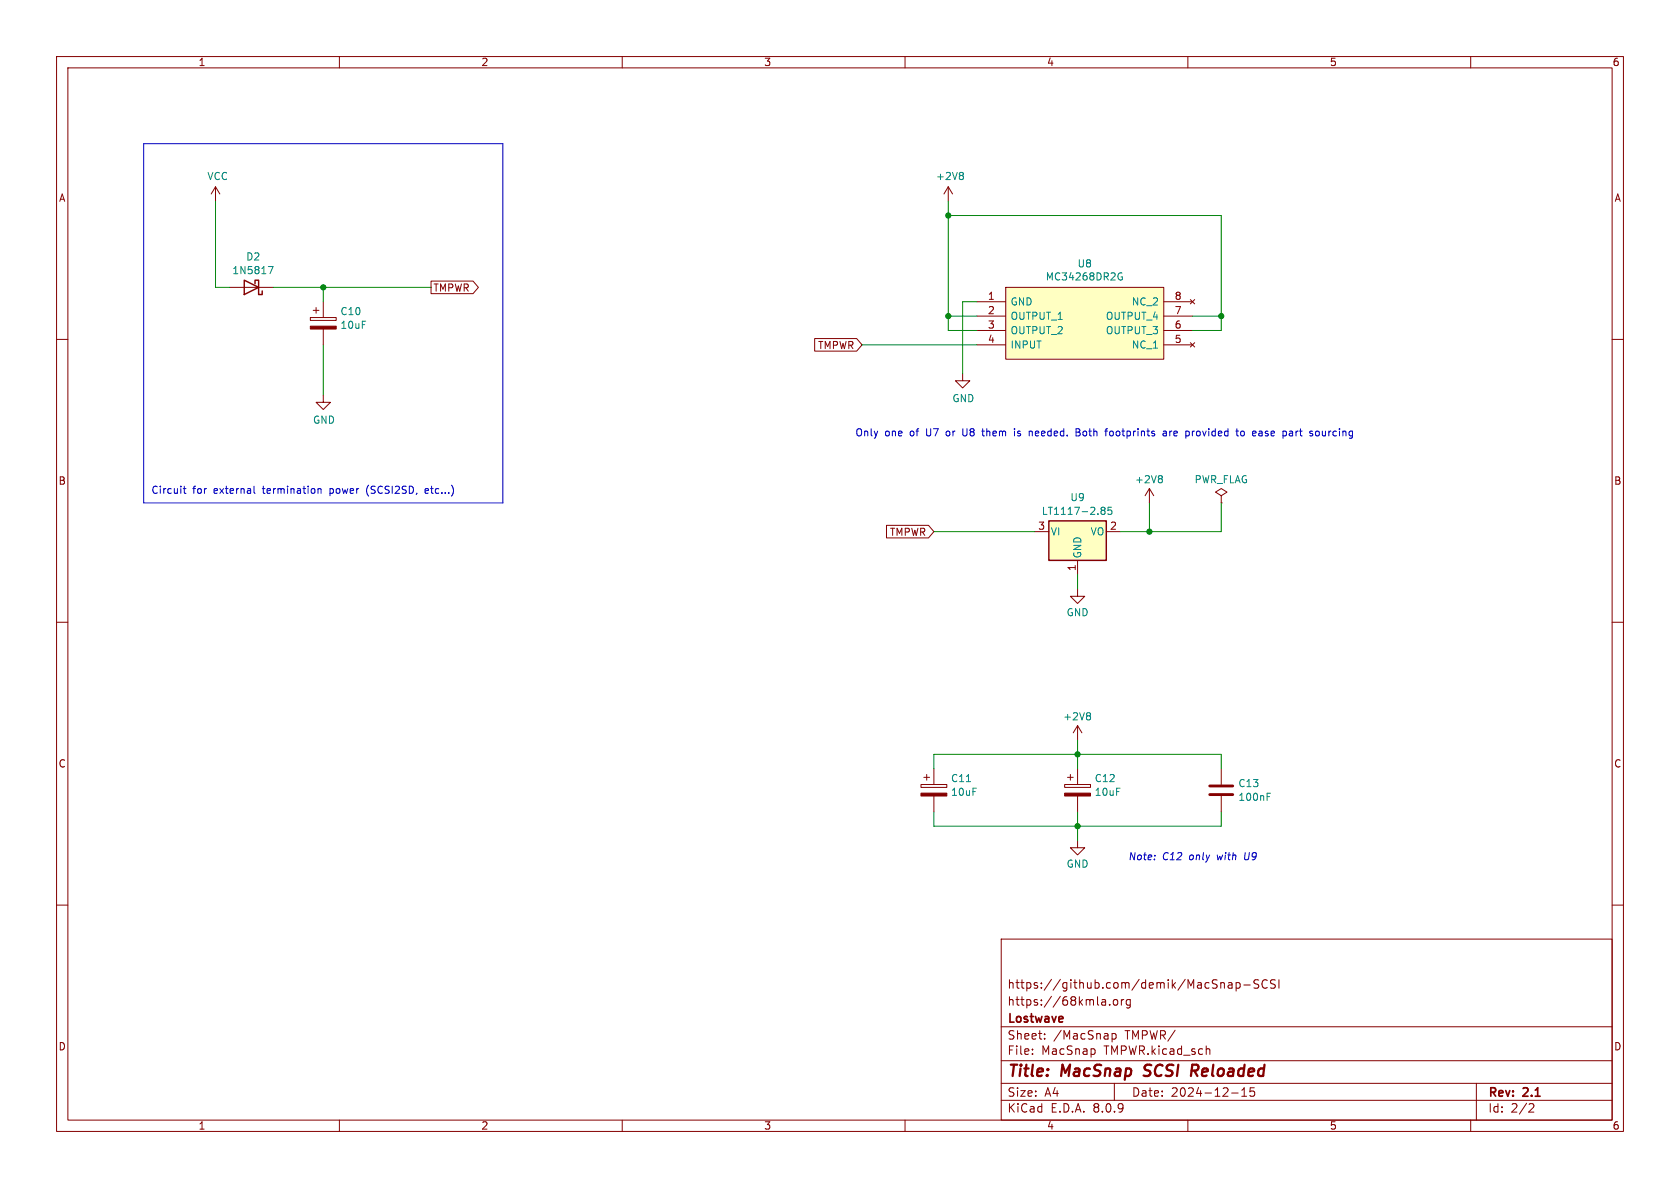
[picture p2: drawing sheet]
<svg xmlns="http://www.w3.org/2000/svg" width="297mm" height="210mm" viewBox="0 0 297 210" stroke-linecap="round" stroke-linejoin="round" font-family="sans-serif">
<g fill="none" stroke="#840000" stroke-width=".18">
<path d="M10 10h277v190h-277zM12 12h273v186h-273zM60 10v2M110 10v2M160 10v2M210 10v2M260 10v2M40.6 50.8h7.7M10 60h2M170.2 66v1.3h1.2l-1.2 1.3-1.3-1.3h1.3M285 60h2M215.9 87.6l1-.6-1-.6-1 .6 1 .6v1.3"/>
<path d="M215.9 88.9h.1M10 110h2M190.5 104.1v1.3h1.3l-1.3 1.3-1.3-1.3h1.3M285 110h2M188.2 138.7h4.6v.5h-4.6zM188.7 137.4h1M189.2 136.9v1M190.5 128.3v2.5M190.5 135.9v2.8M190.5 128.3l-.8 1.2M190.5 128.3l.8 1.2M215.9 135.9v2.8"/>
<path d="M190.5 140.7v2.8M215.9 140.7v2.8M10 160h2M177 166h108v32h-108zM195 176.7h.2l.3 .2v.8M195.5 177.6l-.5 .1M195.5 177.1h-.5M196.2 177.6v.1M196.9 176.8l.2-.1 .4 .1 .1 .6-.1 .2-.4 .1-.2-.1zM198.2 176.7v1M198.7 176.7l-.3 .1-.2 .2M199.8 176.8l-.4-.1-.3 .3v.4l.1 .2h.6"/>
<path d="M199.8 176.7v1.2l-.3 .3-.3-.1M216 173.7h.2l.3 .2v.8M217.2 173.8h.5l.1 .9M217.8 174.1h-.5a.29 .29 0 0 0-.2 .3 .29 .29 0 0 0 .2 .3l.5-.1M218.5 173.8l.5-.1 .2 .3v.4l-.1 .2h-.6M218.5 173.7v1.5M219.9 174.1h1.1M222.5 173.3l-.5-.1-.3 .1v.5l.7 .3 .1 .3-.3 .3-.5-.1M224 173.3a.6 .6 0 0 0-.7 0 .6 .6 0 0 0-.2 .8 .56 .56 0 0 0 .3 .5 .56 .56 0 0 0 .6 0M225.5 173.3l-.6-.1-.2 .1v.5l.6 .3 .2 .3-.3 .3-.6-.1M226.1 173.2v1.5M285 160h2"/>
<path d="M60 198v2M110 198v2M160 198v2M177 194.5h108M177 191.5h108M177 187.5h108M177 181.5h108M182.5 186.3v.1M182.5 185.5v.1M184.7 183.6v.1M184.7 182.8v.1M193.5 185.5v.8"/>
<path d="M196.6 182.7v1.5M196.6 182.8l.4-.1 .3 .3v.4l-.1 .2h-.6M197 191.5v3M210 198v2M213.5 185.4h.2l.2 .2v.8M217.7 193.2h1.2M219.5 193.8h.9M219.5 192.7l.5-.4v1.5M221.7 192.3h-.7v.7l.2-.1h.5l.1 .3-.1 .5-.2 .1-.5-.1M260 198v2M261 191.5v6.5M270.5 195.1l.5 .1 .2 .3-1 1.1h1"/>
</g>
<path d="M202.2 190.1l.2 .1M202.5 188.4l-.1 .2v.4M210.8 188.2h.8M211.1 189.3l.6 .9M211.6 189.2l-.9 .1" fill="none" stroke="#840000" stroke-width=".4"/>
<path d="M188.2 140.2h4.6v.5h-4.6z" fill="#840000" stroke="#840000" stroke-width=".18"/>
<path d="M43.2 49.5l2.5 1.3-2.5 1.3zM45.1 50.2v-.7h.6v2.6h.7v-.7" fill="none" stroke="#840000" stroke-width=".25"/>
<path d="M47.4 47.1h.9l-.6 1.3M192.6 126l.2 .2-.2 .3 .2 .3v.2l-.2 .3M224 140.8h.4M224 140.2h.6" fill="none" stroke="#008484" stroke-width=".18"/>
<path d="M213.9 138.9h4M213.9 140.5h4" fill="none" stroke="#840000" stroke-width=".51"/>
<path d="M177.8 50.8h27.9v12.7h-27.9z" fill="#ffffc2"/>
<g fill="none" stroke="#840000" stroke-width=".18">
<path d="M38.1 33l-.8 1.3M38.1 33v2.6M38.1 33l.8 1.3M167.6 33l-.7 1.3M167.6 33v2.6M167.6 33l.8 1.3M172.7 53.3h5.1M172.7 55.9h5.1M172.7 58.4h5.1M177.8 50.8h27.9v12.7h-27.9zM205.7 53.3h5.1M205.7 55.9h5.1"/>
<path d="M205.7 58.4h5.1M210.4 53l.8 .7M211.2 53l-.8 .7M57.1 69.9v1.2h1.3l-1.3 1.3-1.2-1.3h1.2M172.7 61h5.1M205.7 61h5.1M210.4 60.6l.8 .7M211.2 60.6l-.8 .7M203.2 86.4l-.8 1.2M203.2 86.4v2.5M203.2 86.4l.8 1.2M162.8 138.7h4.6v.5h-4.6z"/>
<path d="M163.3 137.4h1M163.8 136.9v1M165.1 135.9v2.8M165.1 140.7v2.8M190.5 148.6v1.3h1.3l-1.3 1.2-1.3-1.2h1.3"/>
</g>
<path d="M170.1 30.5l.2 .2-.2 .3 .2 .3v.2l-.2 .2M198.2 49h.2v.4l-.3 .1-.3-.2M198.4 48.3l-.3-.1-.3 .2M205.3 84.1l.2 .2-.2 .3 .2 .3v.2l-.2 .2M170.9 138.2h.7" fill="none" stroke="#008484" stroke-width=".18"/>
<path d="M162.8 140.2h4.6v.5h-4.6z" fill="#840000" stroke="#840000" stroke-width=".18"/>
<path d="M185.4 92.1h10.2v7h-10.2z" fill="#ffffc2"/>
<path d="M185.4 92.1h10.2v7h-10.2z" fill="none" stroke="#840000" stroke-width=".25"/>
<path d="M54.9 56.1h4.5v.5h-4.5zM55.4 54.9h1M55.9 54.4v1M57.1 53.3v2.8M57.1 58.2v2.8M76.2 49.7h7.4l1 1.1-1 1.1h-7.4zM144 59.8h7.4l1 1.2-1 1.1h-7.4zM156.7 92.9h7.4l1 1.1-1 1.1h-7.4zM182.9 94h2.5M190.5 99.1v2.5M195.6 94h2.5" fill="none" stroke="#840000" stroke-width=".18"/>
<path d="M194.6 90l.3 .2M194.6 89.9l.3-.2h.3l.2 .3-.3 .2M194.9 90.2h.2M194.9 90.2l-.3 .3M195.1 90.2l.3 .3-.1 .3-.4 .1-.3-.2M196.5 89.7h-.6v.6l.1-.2 .5 .1 .1 .2-.1 .4-.2 .1-.4-.1" fill="none" stroke="#008484" stroke-width=".18"/>
<path d="M54.9 57.7h4.5v.5h-4.5z" fill="#840000" stroke="#840000" stroke-width=".18"/>
<g fill="none" stroke="#0000c2" stroke-width=".18">
<path d="M25.4 25.4h63.5v63.5h-63.5zM170.2 75.8v1l.3 .3M173.5 76.2h.5M173.7 75.8v1.1l.3 .2M179.4 75.8v.1M179.4 76.2v.9M182.1 76.2l.4 .2v.7M190.2 75.8h.5l.2 .2-.2 .4 .2 .1 .1 .3-.3 .3h-.5zM190.2 76.4h.5M196.6 76.2l-.3 .1-.1 .2v.4l.4 .2M205.7 76.3h.4l.1 .8M206.2 76.5l-.4 .1-.2 .2 .2 .3 .4-.1"/>
<path d="M206.8 76.2v.9M207 76.2l-.2 .3M210.8 76.2v.9M211.2 76.2l-.4 .3M219.4 76.3l.2-.1 .3 .1 .1 .5-.1 .2-.3 .1-.2-.2zM222.7 76.2l.4 .1v.8M223.1 77l-.4 .1M223.1 76.5l-.4 .1M228.1 76.2l.4 .1v.8M228.5 77l-.4 .1M228.5 76.5l-.4 .1M233 76.2l.2 .3v.3l-.2 .3"/>
<path d="M233.8 76.2v.7l.2 .2M32.4 86.4h.5M32.6 85.9v1.1l.3 .2M44.9 85.9v1.1l.2 .2M56.2 86.5l.2-.1h.3l.1 .8M56.2 86.4v.8M64.9 86.1l-.1 .5 .1 .7M75.2 86.8l.6-.1-.1-.3h-.4l-.1 .2v.6h.5M76.1 86.4h.5M76.3 85.9v1.1l.3 .2M77.6 86.4h-.4l-.2 .2 .1 .6h.5M78.1 87.1v.1"/>
<path d="M78.7 87.1v.1M79.3 87.1v.1M79.8 85.8a1.46 1.46 0 0 1 0 1.9"/>
</g>
<g fill="none" stroke="#008400" stroke-width=".18">
<path d="M38.1 35.6v15.2h2.5M167.6 38.1h48.3v20.3h-5.1M167.6 35.6v22.8h5.1M48.3 50.8h27.9M57.1 50.8v2.5M167.6 55.9h5.1M172.7 53.3h-2.5v12.7M210.8 55.9h5.1M57.1 61v8.9M152.4 61h20.3M165.1 94h17.8M203.2 88.9v5.1"/>
<path d="M215.9 88.9v5.1h-17.8M190.5 101.6v2.5M165.1 135.9v-2.5h50.8v2.5M190.5 130.8v5.1M165.1 143.5v2.6h50.8v-2.6M190.5 143.5v5.1"/>
</g>
<g fill="#008400" stroke="#008400" stroke-width=".18">
<circle cx="167.6" cy="55.9" r=".46"/>
<circle cx="57.1" cy="50.8" r=".46"/>
<circle cx="167.6" cy="38.1" r=".46"/>
<circle cx="190.5" cy="133.4" r=".46"/>
<circle cx="190.5" cy="146.1" r=".46"/>
<circle cx="215.9" cy="55.9" r=".46"/>
<circle cx="203.2" cy="94" r=".46"/>
</g>
<g font-size="2.8" fill="#840000">
<text x="178" y="190.9">Title:</text>
<text x="187.7" y="190.9">MacSnap</text>
<text x="203.1" y="190.9">SCSI</text>
<text x="212.2" y="190.9">Reloaded</text>
</g>
<g font-size="2.1" fill="#840000">
<text x="178" y="178">https://68kmla.org</text>
<text x="178" y="175">https://github.com/demik/MacSnap-SCSI</text>
<text x="178" y="184">Sheet:</text>
<text x="178" y="181.2">Lostwave</text>
<text x="186.2" y="184">/MacSnap</text>
<text x="199" y="184">TMPWR/</text>
<text x="178" y="186.7">File:</text>
<text x="184.1" y="186.7">MacSnap</text>
<text x="195.2" y="186.7">TMPWR.kicad_sch</text>
<text x="178" y="196.9">KiCad</text>
<text x="178" y="194.1">Size:</text>
<text x="184.7" y="194.1">A4</text>
<text x="185.7" y="196.9">E.D.A.</text>
<text x="193.3" y="196.9">8.0.9</text>
<text x="200" y="194.1">Date:</text>
<text x="207" y="194.1">2024-12-15</text>
<text x="263" y="194.3">Rev:</text>
<text x="263" y="196.9">Id:</text>
<text x="267.1" y="196.9">2/2</text>
<text x="269.4" y="194.3">2.1</text>
</g>
<g font-size="1.8" fill="#840000">
<text x="35" y="11.9">1</text>
<text x="85" y="11.9">2</text>
<text x="135" y="11.9">3</text>
<text x="185" y="11.9">4</text>
<text x="235" y="11.9">5</text>
<text x="285" y="11.9">6</text>
<text x="10.3" y="35.9">A</text>
<text x="285.3" y="35.9">A</text>
<text x="76.5" y="51.8">TMPWR</text>
<text x="174.6" y="53.1">1</text>
<text x="207.6" y="53.1">8</text>
<text x="174.6" y="55.6">2</text>
<text x="174.6" y="58.2">3</text>
<text x="207.6" y="58.2">6</text>
<text x="207.6" y="55.6">7</text>
<text x="144.5" y="61.9">TMPWR</text>
<text x="174.6" y="60.7">4</text>
<text x="207.6" y="60.7">5</text>
<text x="10.3" y="85.9">B</text>
<text x="285.3" y="85.9">B</text>
<text x="157.2" y="94.9">TMPWR</text>
<text x="183.4" y="93.7">3</text>
<text x="196.1" y="93.7">2</text>
<text x="190.2" y="101" transform="rotate(-90 190.2 101)">1</text>
<text x="10.3" y="135.9">C</text>
<text x="285.3" y="135.9">C</text>
<text x="10.3" y="185.9">D</text>
<text x="285.3" y="185.9">D</text>
<text x="35" y="199.9">1</text>
<text x="85" y="199.9">2</text>
<text x="135" y="199.9">3</text>
<text x="185" y="199.9">4</text>
<text x="235" y="199.9">5</text>
<text x="285" y="199.9">6</text>
</g>
<g font-size="1.8" fill="#008484">
<text x="36.6" y="32">VCC</text>
<text x="165.4" y="32">+2V8</text>
<text x="43.4" y="46.2">D2</text>
<text x="190.4" y="47.5">U8</text>
<text x="41" y="48.7">1N5817</text>
<text x="184.8" y="49.8">MC34268DR2G</text>
<text x="60.1" y="55.9">C10</text>
<text x="60.1" y="58.3">10uF</text>
<text x="178.6" y="54.2">GND</text>
<text x="178.6" y="56.7">OUTPUT_1</text>
<text x="178.6" y="59.3">OUTPUT_2</text>
<text x="195.4" y="59.3">OUTPUT_3</text>
<text x="195.4" y="56.7">OUTPUT_4</text>
<text x="200" y="54.2">NC_2</text>
<text x="178.6" y="61.8">INPUT</text>
<text x="200" y="61.8">NC_1</text>
<text x="168.3" y="71.3">GND</text>
<text x="55.2" y="75.1">GND</text>
<text x="189.1" y="88.8">U9</text>
<text x="200.6" y="85.6">+2V8</text>
<text x="211.1" y="85.6">PWR_FLAG</text>
<text x="184.1" y="91.2">LT1117-2.85</text>
<text x="185.7" y="94.8">VI</text>
<text x="192.7" y="94.8">VO</text>
<text x="191.4" y="98.8" transform="rotate(-90 191.4 98.8)">GND</text>
<text x="188.5" y="109.1">GND</text>
<text x="187.9" y="127.5">+2V8</text>
<text x="168" y="138.5">C11</text>
<text x="168" y="140.9">10uF</text>
<text x="193.4" y="138.5">C12</text>
<text x="193.4" y="140.9">10uF</text>
<text x="218.8" y="141.8">100nF</text>
<text x="218.8" y="139.4">C13</text>
<text x="188.5" y="153.6">GND</text>
</g>
<g font-size="1.8" fill="#0000c2">
<text x="151.1" y="77.2">Only</text>
<text x="156.4" y="77.2">one</text>
<text x="161" y="77.2">of</text>
<text x="164" y="77.2">U7</text>
<text x="167.7" y="77.2">or</text>
<text x="170.8" y="77.2">U8</text>
<text x="174.5" y="77.2">them</text>
<text x="180.4" y="77.2">is</text>
<text x="183.2" y="77.2">needed.</text>
<text x="191.7" y="77.2">Both</text>
<text x="197.1" y="77.2">footprints</text>
<text x="207.5" y="77.2">are</text>
<text x="211.7" y="77.2">provided</text>
<text x="220.9" y="77.2">to</text>
<text x="223.9" y="77.2">ease</text>
<text x="229.5" y="77.2">part</text>
<text x="234.5" y="77.2">sourcing</text>
<text x="26.7" y="87.4">Circuit</text>
<text x="34.1" y="87.4">for</text>
<text x="37.9" y="87.4">external</text>
<text x="46.8" y="87.4">termination</text>
<text x="58.7" y="87.4">power</text>
<text x="65.4" y="87.4">(SCSI2SD,</text>
<text x="199.4" y="152.2">Note:</text>
<text x="205.5" y="152.2">C12</text>
<text x="210.3" y="152.2">only</text>
<text x="215.4" y="152.2">with</text>
<text x="220.4" y="152.2">U9</text>
</g>
</svg>
